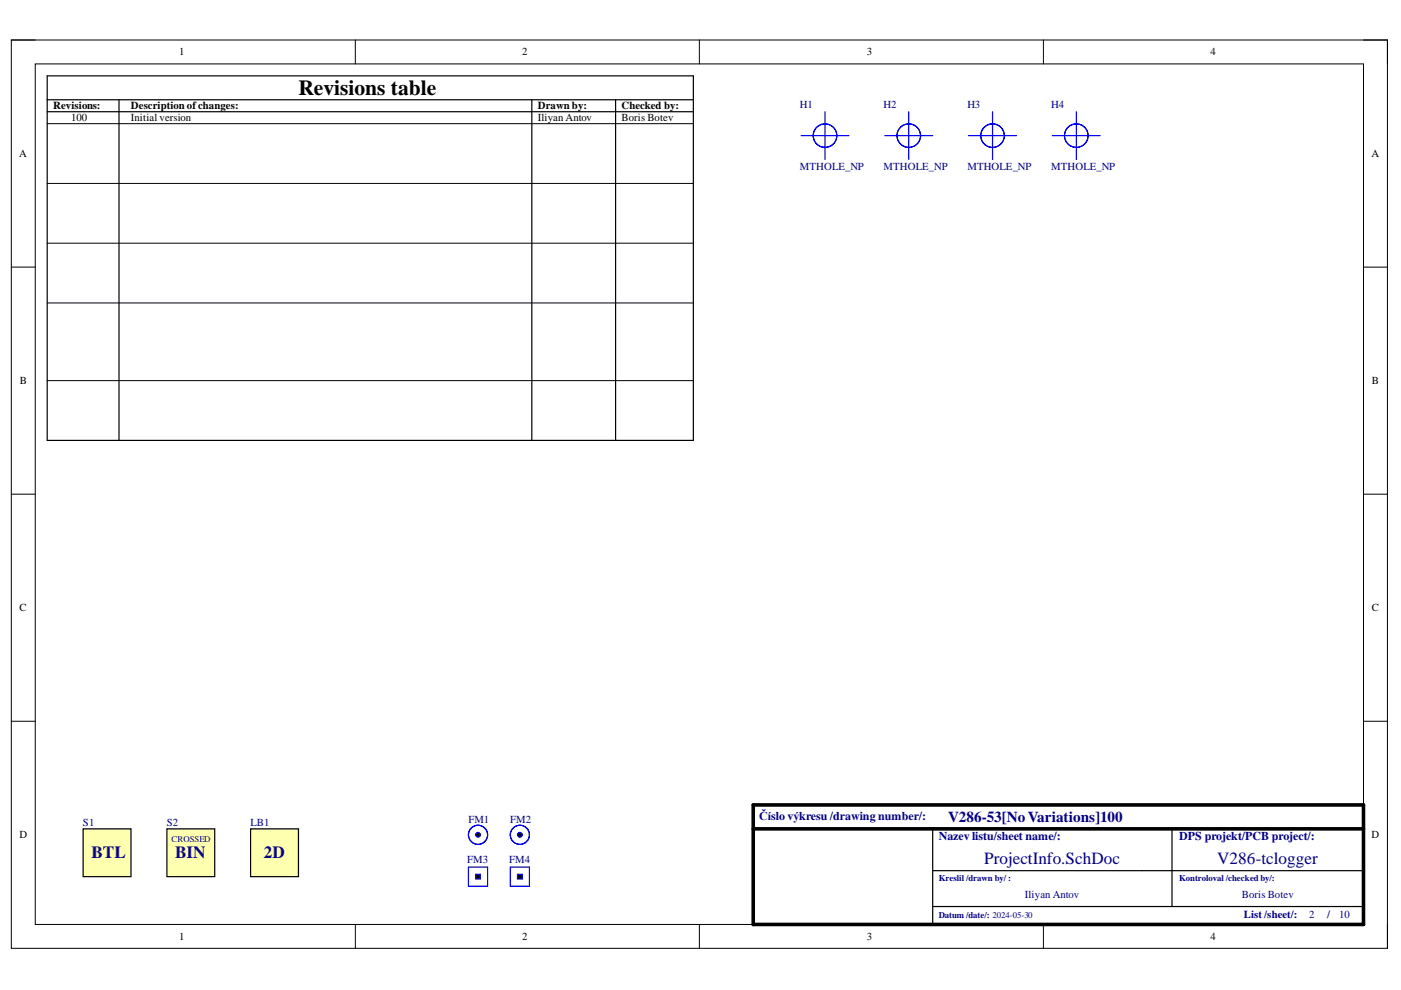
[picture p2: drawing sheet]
<svg xmlns="http://www.w3.org/2000/svg" width="297mm" height="210mm" viewBox="0 0 297 210" stroke-linecap="round" stroke-linejoin="round" font-family="sans-serif">
<path d="M2.4 8.5h291.8v192.6h-291.8z" fill="none" stroke="#000" stroke-width=".21"/>
<path d="M7.5 13.6h281.6v182.4h-281.6z" fill-rule="evenodd" fill="#fff"/>
<g fill="none" stroke="#000" stroke-width=".21">
<path d="M2.4 8.5h5.1M7.5 13.6h281.6v182.4h-281.6zM75.3 8.5v5.1M148.3 8.5v5.1M221.2 8.5v5.1M289.1 8.5h5.1v5.1M10 26.2h137M10 38.9h137M2.4 56.6h5.1M10 51.6h137M289.1 56.6h5.1M10 64.2h137"/>
<path d="M10 80.7h137M2.4 104.8h5.1M289.1 104.8h5.1M2.4 152.9h5.1M289.1 152.9h5.1M75.3 196v5.1M148.3 196v5.1M221.2 196v5.1M294.2 196v5.1"/>
</g>
<path d="M159.7 170.7h129.4v25.3h-129.4zM159.7 175.7h129.4" fill="none" stroke="#000" stroke-width=".76"/>
<path d="M10 16.1h137v77.3h-137zM10 21.2h137M10 23.7h137M25.2 21.2v72.2M112.8 21.2v72.2M130.5 21.2v72.2M197.8 175.7v20.3M248.5 175.7v16.5M197.8 184.6h91.3M197.8 192.2h91.3" fill="none" stroke="#000" stroke-width=".25"/>
<g fill="none" stroke="#00f" stroke-width=".25">
<path d="M99.3 183.8h4.1v4.1h-4.1zM100.8 185.4h1.1v1h-1.1z"/>
<circle cx="101.3" cy="177" r="2.03"/>
<circle cx="101.3" cy="177" r=".51"/>
<circle cx="101.4" cy="177" r="2.03"/>
</g>
<circle cx="101.3" cy="177" r=".51" fill="#000"/>
<path d="M100.8 185.4h1.1v1h-1.1z" fill-rule="evenodd" fill="#000"/>
<path d="M53.1 175.7h10.2v10.2h-10.2z" fill-rule="evenodd" fill="#ffffb0"/>
<path d="M53.1 175.7h10.2v10.2h-10.2z" fill="none" stroke="#000" stroke-width=".25"/>
<path d="M35.4 175.7h10.1v10.2h-10.1z" fill-rule="evenodd" fill="#ffffb0"/>
<path d="M35.4 175.7h10.1v10.2h-10.1z" fill="none" stroke="#000" stroke-width=".25"/>
<path d="M17.6 175.7h10.2v10.2h-10.2z" fill-rule="evenodd" fill="#ffffb0"/>
<path d="M17.6 175.7h10.2v10.2h-10.2z" fill="none" stroke="#000" stroke-width=".25"/>
<g fill="none" stroke="#00f" stroke-width=".25">
<path d="M169.8 28.8h10.2M174.9 23.7v10.1M187.6 28.8h10.2M192.7 23.7v10.1M205.4 28.8h10.1M210.4 23.7v10.1M223.1 28.8h10.2M228.2 23.7v10.1M108.2 183.8h4v4.1h-4zM109.7 185.4h1v1h-1z"/>
<circle cx="174.9" cy="28.8" r="2.5"/>
<circle cx="192.7" cy="28.8" r="2.5"/>
<circle cx="192.7" cy="28.8" r="2.49"/>
<circle cx="210.4" cy="28.8" r="2.49"/>
<circle cx="210.4" cy="28.8" r="2.5"/>
<circle cx="228.2" cy="28.8" r="2.5"/>
<circle cx="110.2" cy="177" r="2.03"/>
<circle cx="110.2" cy="177" r=".51"/>
</g>
<circle cx="110.2" cy="177" r=".51" fill="#000"/>
<path d="M109.7 185.4h1v1h-1z" fill-rule="evenodd" fill="#000"/>
<text font-size="4.6" x="63.3" y="20.1">Revisions table</text>
<g font-size="3.6" fill="#11037f">
<text x="19.4" y="182">BTL</text>
<text x="37.1" y="182">BIN</text>
<text x="55.9" y="182">2D</text>
</g>
<g font-size="3.6" fill="#000080">
<text x="208.7" y="183.2">ProjectInfo.SchDoc</text>
<text x="258.1" y="183.2">V286-tclogger</text>
</g>
<text font-size="3.2" fill="#000080" x="201" y="174.2">V286-53[NoVariations]100</text>
<g font-size="2.5" fill="#000080">
<text x="161" y="173.9">Číslo výkresu /drawing number/:</text>
<text x="199" y="178.2">Nazev listu/sheet name/:</text>
<text x="250" y="178.2">DPS projekt/PCB project/:</text>
</g>
<g font-size="2.3">
<text x="38" y="11.7">1</text>
<text x="110.7" y="11.7">2</text>
<text x="183.8" y="11.7">3</text>
<text x="256.6" y="11.7">4</text>
<text x="11.2" y="23.1">Revisions:</text>
<text x="27.7" y="23.1">Description ofchanges:</text>
<text x="114" y="23.1">Drawn by:</text>
<text x="131.8" y="23.1">Checked by:</text>
<text x="15.1" y="25.7">100</text>
<text x="27.7" y="25.7">Initial version</text>
<text x="114" y="25.7">Iliyan Antov</text>
<text x="131.8" y="25.7">Boris Botev</text>
<text x="4.1" y="33.3">A</text>
<text x="290.8" y="33.3">A</text>
<text x="4.2" y="81.4">B</text>
<text x="290.9" y="81.4">B</text>
<text x="4.1" y="129.6">C</text>
<text x="290.9" y="129.6">C</text>
<text x="4.1" y="177.7">D</text>
<text x="290.8" y="177.7">D</text>
<text x="38" y="199.3">1</text>
<text x="110.7" y="199.3">2</text>
<text x="183.8" y="199.3">3</text>
<text x="256.6" y="199.3">4</text>
</g>
<g font-size="2.3" fill="#000080">
<text x="169.6" y="22.9">H1</text>
<text x="187.3" y="22.9">H2</text>
<text x="205.1" y="22.9">H3</text>
<text x="222.9" y="22.9">H4</text>
<text x="169.6" y="36.1">MTHOLE_NP</text>
<text x="187.3" y="36.1">MTHOLE_NP</text>
<text x="205.1" y="36.1">MTHOLE_NP</text>
<text x="222.9" y="36.1">MTHOLE_NP</text>
<text x="17.6" y="175.2">S1</text>
<text x="35.4" y="175.2">S2</text>
<text x="53.1" y="175.2">LB1</text>
<text x="99.3" y="174.5">FM1</text>
<text x="108.2" y="174.5">FM2</text>
<text x="99" y="183.1">FM3</text>
<text x="107.9" y="183.1">FM4</text>
<text x="217.3" y="190.4">Iliyan Antov</text>
<text x="263.3" y="190.4">Boris Botev</text>
<text x="263.7" y="194.7">List /sheet/:</text>
<text x="277.6" y="194.7">2</text>
<text x="281.4" y="194.7">/</text>
<text x="283.9" y="194.7">10</text>
</g>
<text font-size="1.9" fill="#11037f" x="36.4" y="178.6">CROSSED</text>
<g font-size="1.9" fill="#000080">
<text x="199" y="186.7">Kreslil /drawn by/ :</text>
<text x="250" y="186.7">Kontroloval /checked by/:</text>
<text x="199" y="194.6">Datum /date/: 2024-05-30</text>
</g>
</svg>
